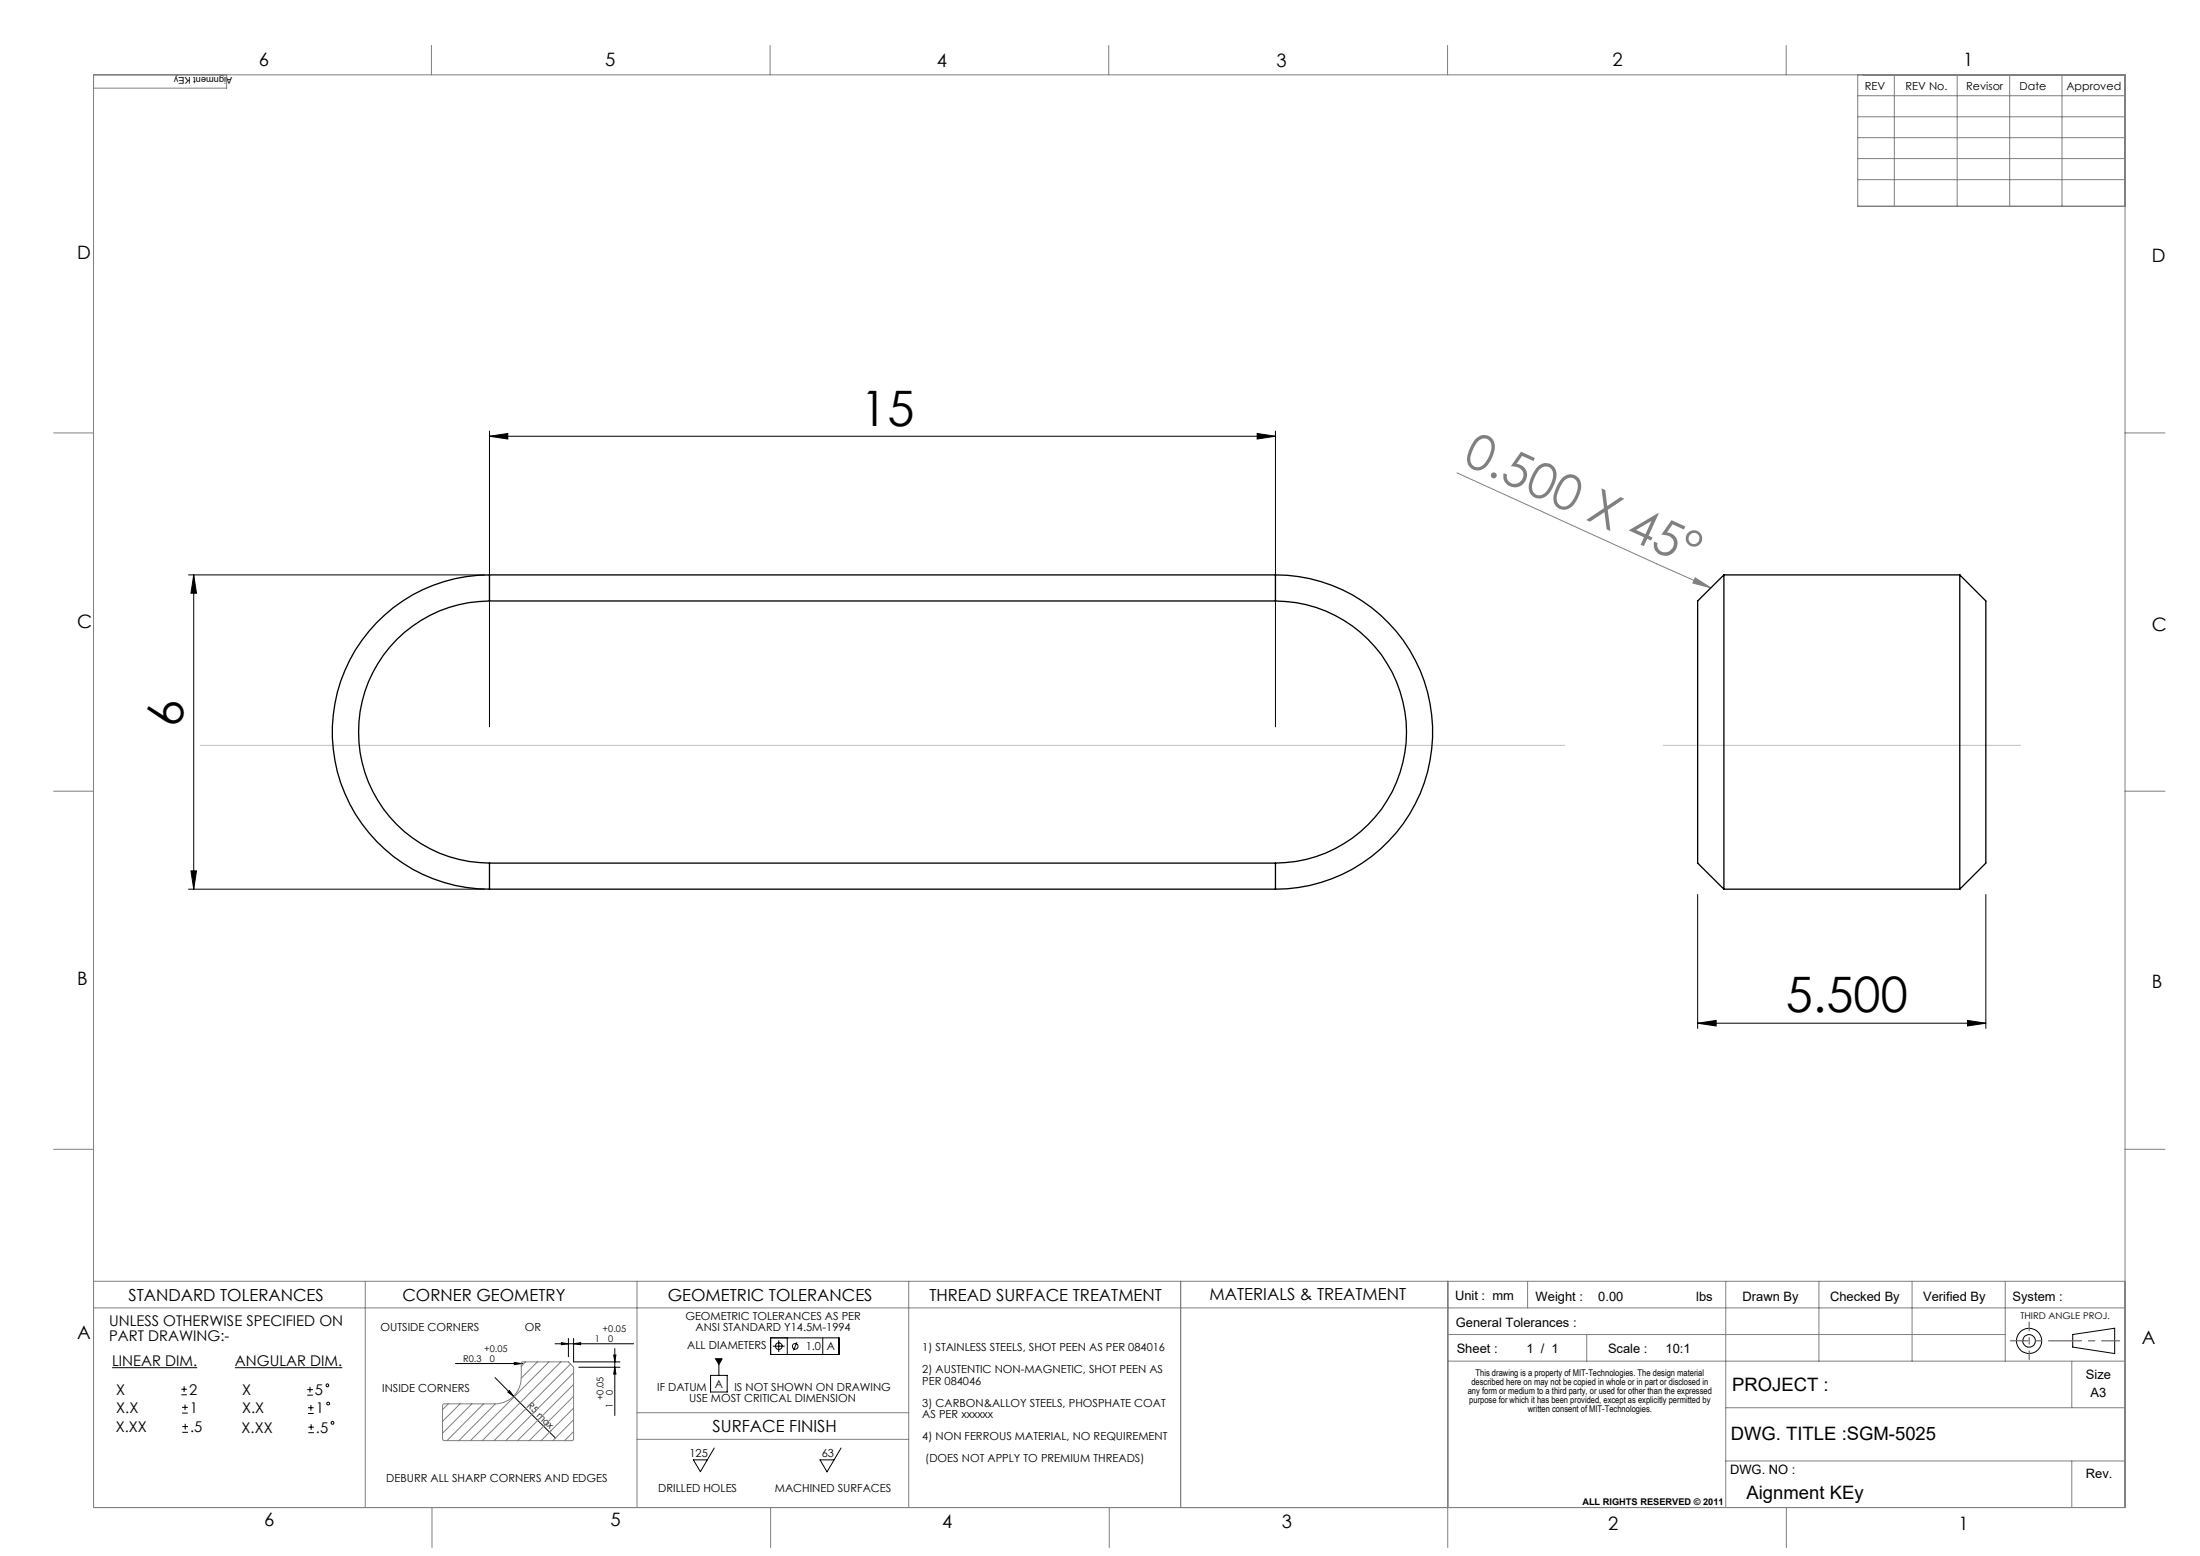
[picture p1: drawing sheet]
<svg xmlns="http://www.w3.org/2000/svg" width="420mm" height="297mm" viewBox="0 0 420 297" stroke-linecap="round" stroke-linejoin="round" font-family="sans-serif">
<g fill="none" stroke="#000" stroke-width=".19">
<path d="M93.4 83.2l3.5-.5v1.1zM93.4 82.3v56.4M93.4 83.2h150M239.9 82.7l3.5 .5-3.5 .6zM243.4 82.3v56.4M36 109.7h56.4M37 109.7v60M37 109.7l.5 3.5h-1.1zM36 169.7h56.4M36.4 166.2h1.1l-.5 3.5zM324 170.7v25.5M379 170.7v25.5"/>
<path d="M324 195.3l3.5-.6v1.1zM324 195.3h55M375.5 194.7l3.5 .6-3.5 .5zM98.1 260l1.4 .2-1.4 .2zM105.9 256.4h15M107.1 256.2l1.4 .2-1.4 .2zM108.5 255.4v3.5M109.5 256.4l1.3-.2v.4zM109.5 255.4v4.5h8.8M117.1 258.6h.4l-.2 1.3zM117.3 257.3v12.8M136.6 259.3h1.2l-.6 1.1z"/>
<path d="M137.2 259.3v3.2M147.1 255.3h13v3.2h-13zM147.5 256.9h2.3M148.6 255.8v2.2M150.2 255.3v3.2M152.1 256.1l-.7 1.6M157 255.3v3.2M395.6 254.7l8-1.2v4.8l-8-1.2zM21.4 261h16.2M34.6 266.2h1.1M34.6 265.1h1.1M34.7 269.7h1.1"/>
<path d="M34.7 268.6h1.1M34.8 273.3h1.1M34.8 272.2h1.1M35.1 264.5v1.1M35.3 268v1.1M35.3 271.7v1.1M44.8 261h20.5M58.6 266.2h1.1M58.6 265.2h1.1M58.8 269.7h1.1M58.8 268.6h1.1M58.8 273.4h1.1"/>
<path d="M58.8 272.3h1.1M59.2 264.6v1.1M59.3 268.1v1.1M59.4 271.8v1.1M86.9 260.2h12.9M94.5 262.9l3.5 3.5M96.9 265.6l.3-.2 .8 1zM98 266.4l8 8.1M110.5 260.9h7.8M117.3 260.9l.2 1.3h-.4zM135.6 262.5h3.2v3.1h-3.2zM136.3 276.3l-2.6 4.5-1.4-2.2h2.7"/>
<path d="M160.5 276.3l-2.7 4.6-1.3-2.3h2.7"/>
<circle cx="148.6" cy="256.9" r=".64"/>
<circle cx="151.8" cy="256.9" r=".54"/>
<circle cx="387.2" cy="255.9" r="2.4"/>
<circle cx="387.2" cy="255.9" r="1.21"/>
<circle cx="62.5" cy="264.4" r=".28"/>
<circle cx="62.6" cy="267.8" r=".26"/>
<circle cx="63.4" cy="271.5" r=".26"/>
</g>
<g fill="none" stroke="#808080" stroke-width=".19">
<path d="M17.9 14.3h387.7v273.4h-387.7zM43.3 14.3v2.5h-25.4M82.3 8.7v5.6M147 8.7v5.6M211.6 8.7v5.6M276.3 8.7v5.6M340.9 8.7v5.6M354.5 14.3v25.1h51.1M354.5 18.3h51.1M361.5 14.3v25.1M373.5 14.3v25.1M383.5 14.3v25.1"/>
<path d="M393.5 14.3v25.1M354.5 34.3h51.1M354.5 30.3h51.1M354.5 26.3h51.1M354.5 22.3h51.1M10.2 82.6h7.7M278.1 90.2l48.4 22M405.6 82.6h7.6M323.5 110.3l3 1.9-3.4-.9zM10.2 151h7.7M405.6 151h7.6M10.2 219.3h7.7"/>
<path d="M405.6 219.3h7.6M17.9 249.6h387.7M17.9 244.5h387.7M69.7 244.5v43.2M100.3 259.9l-.8 .8M102.6 259.9l-3.1 3.1M104.8 259.9l-15 15M107 259.9l-15 15M121.6 244.5v43.2M173.4 244.5v43.2M225.3 244.5v43.2M276.3 244.5v50.8"/>
<path d="M276.3 259.7h129.3M276.3 254.7h106.4M291.5 244.5v5.1M302.8 254.7v5M329.4 244.5v43.2M347.1 244.5v15.2M364.9 244.5v15.2M382.7 244.5v15.2M395.4 259.7v8.9M84.5 268l.2-.1h9.8a5 5 0 0 0 5-5v-2.8l.2-.2h8.8l1 1-.1 13.9-.3 .1h-24.3l-.3-.3zM85.5 267.9l-1 1.1M87.8 267.9l-3.3 3.3"/>
<path d="M90.1 267.9l-5.6 5.6M92.3 267.9l-7 7M94.5 267.9l-6.9 7M108.9 260.3l-14.6 14.6M109.5 262l-13 12.9M109.5 264.2l-10.7 10.7M109.5 266.4l-8.5 8.5M109.5 268.7l-6.2 6.2M109.5 270.9l-4 4M109.5 273.2l-1.8 1.7M121.6 269.6h51.8M121.6 274.7h51.8"/>
<path d="M329.4 268.6h76.2M329.4 278.8h76.2M395.4 278.8v8.9M82.4 287.7v7.6M147.1 287.7v7.6M211.7 287.7v7.6M340.9 287.7v7.6"/>
</g>
<path d="M387.3 252.3v7.2" fill="none" stroke="#f00" stroke-width=".19" stroke-dasharray="6.3 1.3 1.3 1.3" stroke-dashoffset="4.7"/>
<path d="M383.7 255.9h20.8" fill="none" stroke="#f00" stroke-width=".19" stroke-dasharray="6.3 1.3 1.3 1.3" stroke-dashoffset="2.9"/>
<path d="M38.2 142.2h260.4M317.4 142.2h68.2" fill="none" stroke="#c0c0c0" stroke-width=".19"/>
<g fill="#000">
<path d="M136.6 259.3h1.2l-.6 1.1zM96.9 265.6l.3-.2 .8 1zM98.1 260l1.4 .2-1.4 .2z"/>
<path d="M93.4 83.2l3.5-.5v1.1zM239.9 82.7l3.5 .5-3.5 .6z"/>
<path d="M37 109.7l.5 3.5h-1.1zM36.4 166.2h1.1l-.5 3.5z"/>
<path d="M324 195.3l3.5-.6v1.1zM375.5 194.7l3.5 .6-3.5 .5z"/>
<path d="M107.1 256.2l1.4 .2-1.4 .2zM109.5 256.4l1.3-.2v.4z"/>
<path d="M117.3 260.9l.2 1.3h-.4zM117.1 258.6h.4l-.2 1.3z"/>
</g>
<path d="M323.5 110.3l3 1.9-3.4-.9z" fill="#808080"/>
<g fill="none" stroke="#000" stroke-width=".25">
<path d="M93.4 114.7a25 25 0 0 0-25 25 25 25 0 0 0 25 25M93.4 109.7a30 30 0 0 0-30 30 30 30 0 0 0 30 30M93.4 114.7h150M93.4 109.7v5M93.4 109.7h150M243.4 114.7a25 25 0 0 1 25 25 25 25 0 0 1-25 25M243.4 109.7a30 30 0 0 1 30 30 30 30 0 0 1-30 30M243.4 109.7v5M329 109.7v60M329 109.7l-5 5v50l5 5M329 109.7h45M374 109.7v60"/>
<path d="M374 109.7l5 5v50l-5 5M93.4 164.7v5M93.4 164.7h150M93.4 169.7h150M243.4 164.7v5M329 169.7h45"/>
</g>
<g font-size="9.3">
<text x="164.2" y="81.2">15</text>
<text x="35" y="138.7" transform="rotate(-90 35 138.7)">6</text>
<text x="340.8" y="193.2">5.500</text>
</g>
<text font-size="9.3" fill="#808080" x="278.9" y="88.4" transform="rotate(24 278.9 88.4)">0.500 X 45°</text>
<g font-size="3.5">
<text x="49.4" y="12.5">6</text>
<text x="115.5" y="12.5">5</text>
<text x="178.8" y="12.9">4</text>
<text x="243.6" y="12.9">3</text>
<text x="307.8" y="12.7">2</text>
<text x="374.7" y="12.7">1</text>
<text x="14.7" y="49.5">D</text>
<text x="410.7" y="50">D</text>
<text x="14.7" y="119.8">C</text>
<text x="410.7" y="120.3">C</text>
<text x="14.7" y="188">B</text>
<text x="410.7" y="188.5">B</text>
<text x="14.7" y="255.6">A</text>
<text x="408.8" y="256.5">A</text>
<text x="330.6" y="265.4">PROJECT :</text>
<text x="330.3" y="274.7">DWG. TITLE :SGM-5025</text>
<text x="333.3" y="286">Aignment KEy</text>
<text x="50.4" y="291.3">6</text>
<text x="116.5" y="291.3">5</text>
<text x="179.8" y="291.6">4</text>
<text x="244.6" y="291.6">3</text>
<text x="306.9" y="291.9">2</text>
<text x="373.8" y="291.9">1</text>
</g>
<g font-size="3.2">
<text x="24.5" y="248.2">STANDARD TOLERANCES</text>
<text x="76.8" y="248.2">CORNER GEOMETRY</text>
<text x="127.4" y="248.2">GEOMETRIC TOLERANCES</text>
<text x="177.4" y="248.2">THREAD SURFACE TREATMENT</text>
<text x="230.8" y="248.1">MATERIALS &amp; TREATMENT</text>
<text x="136" y="273.2">SURFACE FINISH</text>
</g>
<g font-size="2.8">
<text x="20.8" y="253.1">UNLESS OTHERWISE SPECIFIED ON</text>
<text x="20.8" y="255.9">PART DRAWING:-</text>
<text x="21.4" y="260.7">LINEAR DIM.</text>
<text x="44.8" y="260.7">ANGULAR DIM.</text>
<text x="22.2" y="266.1">X</text>
<text x="22.2" y="269.6">X.X</text>
<text x="36.1" y="266.1">2</text>
<text x="36.2" y="269.6">1</text>
<text x="46.2" y="269.7">X.X</text>
<text x="46.2" y="266.2">X</text>
<text x="60.1" y="266.2">5</text>
<text x="60.3" y="269.7">1</text>
<text x="22.1" y="273.3">X.XX</text>
<text x="36.3" y="273.3">.5</text>
<text x="46.1" y="273.4">X.XX</text>
<text x="60.3" y="273.4">.5</text>
</g>
<g font-size="2.5">
<text x="277.7" y="248">Unit : mm</text>
<text x="293.1" y="248.2">Weight :</text>
<text x="305" y="248.2">0.00</text>
<text x="323.7" y="248.2">lbs</text>
<text x="332.6" y="248.2">Drawn By</text>
<text x="349.3" y="248.2">Checked By</text>
<text x="367" y="248.2">Verified By</text>
<text x="384.1" y="248.2">System :</text>
<text x="277.8" y="253.2">General Tolerances :</text>
<text x="278" y="258.1">Sheet :</text>
<text x="291.3" y="258.1">1 / 1</text>
<text x="306.9" y="258.1">Scale :</text>
<text x="317.9" y="258.1">10:1</text>
<text x="398.1" y="263.1">Size</text>
<text x="399" y="266.5">A3</text>
<text x="330.2" y="281.3">DWG. NO :</text>
<text x="398.1" y="282.1">Rev.</text>
</g>
<g font-size="2.1">
<text x="355.9" y="17.1">REV</text>
<text x="363.7" y="17.1">REV No.</text>
<text x="375.2" y="17.1">Revisor</text>
<text x="385.4" y="17.1">Date</text>
<text x="394.4" y="17.1">Approved</text>
<text x="130.8" y="251.9">GEOMETRIC TOLERANCES AS PER</text>
<text x="72.6" y="254">OUTSIDE CORNERS</text>
<text x="100.2" y="254">OR</text>
<text x="131.2" y="257.5">ALL DIAMETERS</text>
<text x="132.7" y="254">ANSI STANDARD Y14.5M-1994</text>
<text x="153.8" y="257.7">1.0</text>
<text x="157.8" y="257.7">A</text>
<text x="176" y="257.9">1) STAINLESS STEELS, SHOT PEEN AS PER 084016</text>
<text x="176" y="262.1">2) AUSTENTIC NON-MAGNETIC, SHOT PEEN AS</text>
<text x="72.9" y="265.7">INSIDE CORNERS</text>
<text x="125.4" y="265.5">IF DATUM</text>
<text x="131.5" y="267.6">USE MOST CRITICAL DIMENSION</text>
<text x="136.4" y="264.8">A</text>
<text x="140.2" y="265.5">IS NOT SHOWN ON DRAWING</text>
<text x="176" y="264.2">PER 084046</text>
<text x="176" y="268.4">3) CARBON&amp;ALLOY STEELS, PHOSPHATE COAT</text>
<text x="176" y="270.6">AS PER xxxxxx</text>
<text x="176" y="274.8">4) NON FERROUS MATERIAL, NO REQUIREMENT</text>
<text x="131.6" y="278.1">125</text>
<text x="156.8" y="278.1">63</text>
<text x="176.6" y="279">(DOES NOT APPLY TO PREMIUM THREADS)</text>
<text x="73.7" y="282.9">DEBURR ALL SHARP CORNERS AND EDGES</text>
<text x="125.6" y="284.8">DRILLED HOLES</text>
<text x="147.9" y="284.8">MACHINED SURFACES</text>
</g>
<g font-size="1.8">
<text x="44.3" y="14.7" transform="rotate(-180 44.3 14.7)">Aignment KEy</text>
<text x="385.6" y="251.6">THIRD ANGLE PROJ.</text>
<text x="113.5" y="256">1</text>
<text x="115" y="254.3">+0.05</text>
<text x="116.1" y="256">0</text>
<text x="88.4" y="259.8">R0.3</text>
<text x="92.4" y="258.1">+0.05</text>
<text x="93.5" y="259.8">0</text>
<text x="281.6" y="262.5">This drawing is a property of MIT-Technologies. The design material</text>
<text x="100.5" y="268.4" transform="rotate(45 100.5 268.4)">R5 max.</text>
<text x="115.2" y="267.2" transform="rotate(-90 115.2 267.2)">+0.05</text>
<text x="117" y="268.7" transform="rotate(-90 117 268.7)">1</text>
<text x="117" y="266.1" transform="rotate(-90 117 266.1)">0</text>
<text x="280.1" y="266">any form or medium to a third party, or used for other than the expressed</text>
<text x="280.4" y="267.8">purpose for which it has been provided, except as explicitly permitted by</text>
<text x="280.8" y="264.3">described here on may not be copied in whole or in part or disclosed in</text>
<text x="291.6" y="269.5">written consent of MIT-Technologies.</text>
<text x="302" y="287.1">ALL RIGHTS RESERVED © 2011</text>
</g>
</svg>
